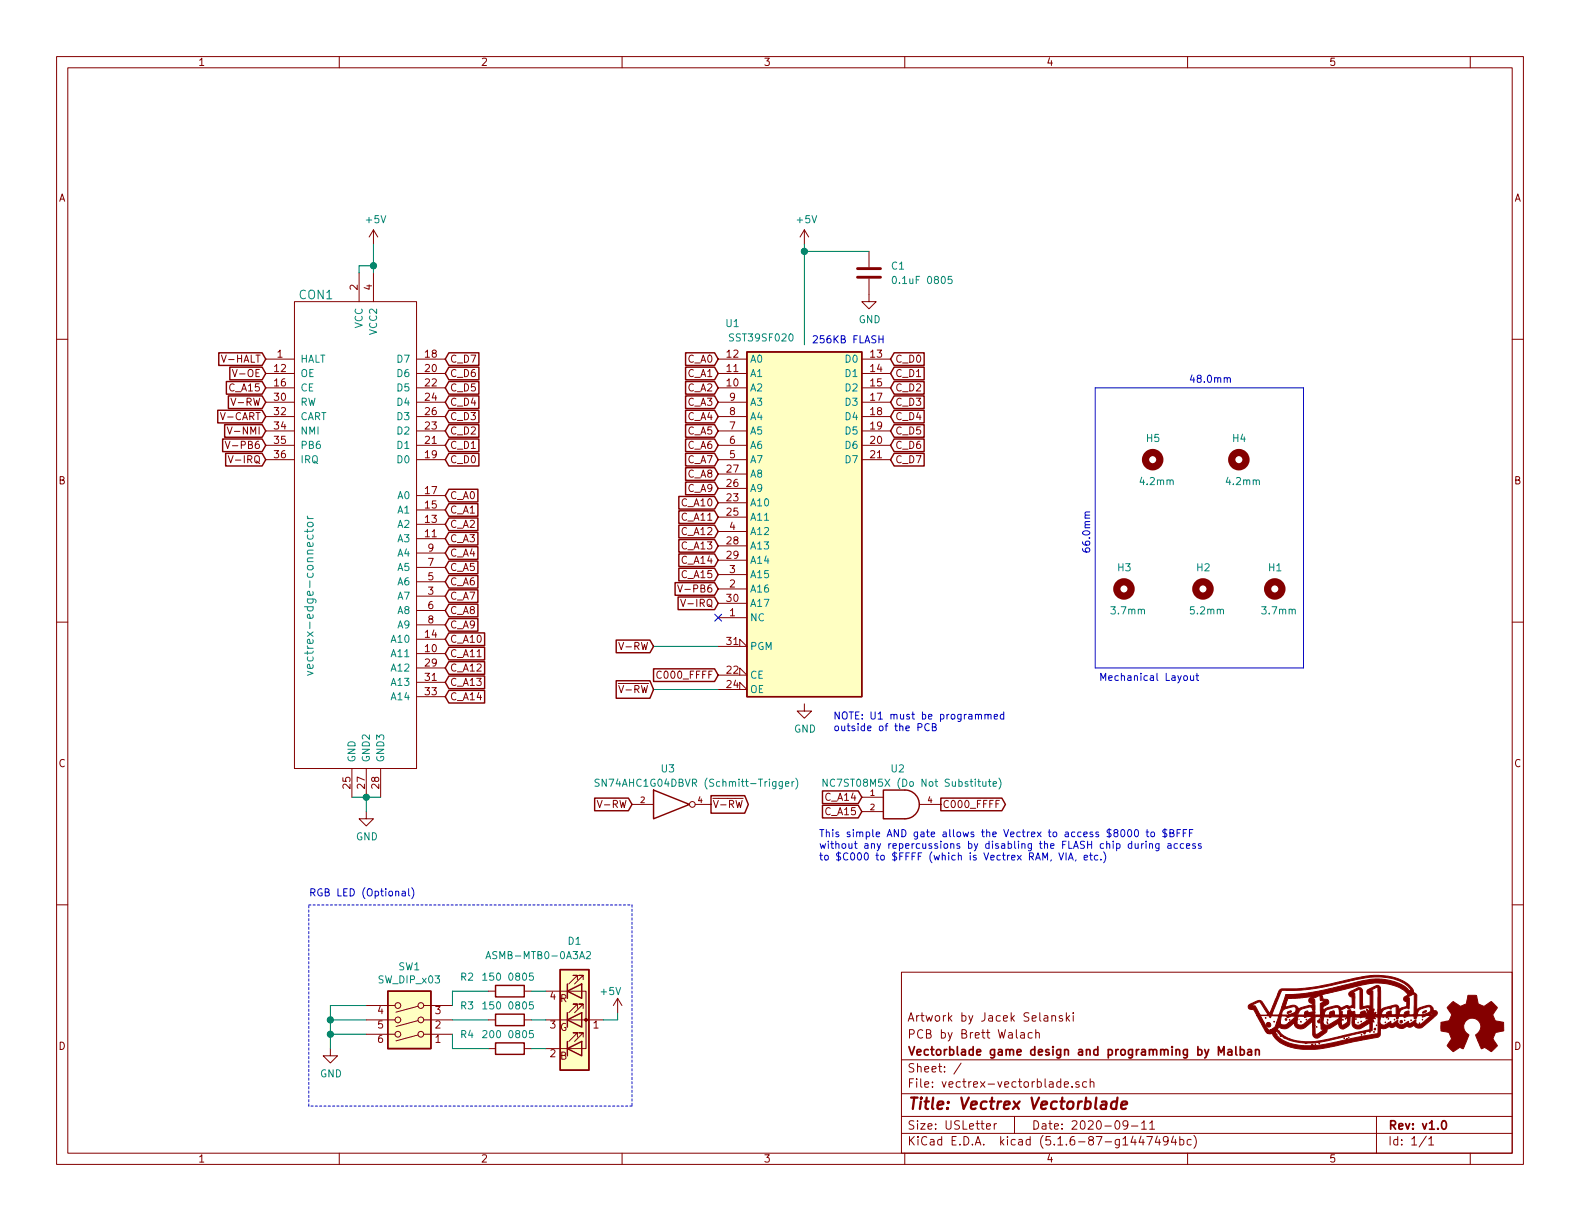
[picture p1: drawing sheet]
EESchema Schematic File Version 4
EELAYER 30 0
EELAYER END
$Descr USLetter 11000 8500
encoding utf-8
Sheet 1 1
Title "Vectrex Vectorblade"
Date "2020-09-11"
Rev "v1.0"
Comp "Vectorblade game design and programming by Malban"
Comment1 "PCB by Brett Walach"
Comment2 "Artwork by Jacek Selanski"
Comment3 ""
Comment4 ""
$EndDescr
Text GLabel 1850 2500 0    50   Input ~ 0
V-HALT
Text GLabel 1850 2600 0    50   Input ~ 0
V-OE
Text GLabel 1850 2800 0    50   Input ~ 0
V-RW
Text GLabel 1850 3100 0    50   Input ~ 0
V-PB6
Text GLabel 1850 3200 0    50   Input ~ 0
V-IRQ
Wire Wire Line
	2500 1850 2600 1850
Wire Wire Line
	2600 1850 2600 1900
Wire Wire Line
	2500 1850 2500 1900
Text GLabel 3100 2500 2    50   Input ~ 0
C_D7
Text GLabel 3100 2600 2    50   Input ~ 0
C_D6
Text GLabel 3100 2700 2    50   Input ~ 0
C_D5
Text GLabel 3100 2800 2    50   Input ~ 0
C_D4
Text GLabel 3100 2900 2    50   Input ~ 0
C_D3
Text GLabel 3100 3000 2    50   Input ~ 0
C_D2
Text GLabel 3100 3100 2    50   Input ~ 0
C_D1
Text GLabel 3100 3200 2    50   Input ~ 0
C_D0
Text GLabel 3100 3450 2    50   Input ~ 0
C_A0
Text GLabel 3100 3550 2    50   Input ~ 0
C_A1
Text GLabel 3100 3650 2    50   Input ~ 0
C_A2
Text GLabel 3100 3750 2    50   Input ~ 0
C_A3
Text GLabel 3100 3850 2    50   Input ~ 0
C_A4
Text GLabel 3100 3950 2    50   Input ~ 0
C_A5
Text GLabel 3100 4050 2    50   Input ~ 0
C_A6
Text GLabel 3100 4150 2    50   Input ~ 0
C_A7
Text GLabel 3100 4250 2    50   Input ~ 0
C_A8
Text GLabel 3100 4350 2    50   Input ~ 0
C_A9
Text GLabel 3100 4450 2    50   Input ~ 0
C_A10
Text GLabel 3100 4550 2    50   Input ~ 0
C_A11
Text GLabel 3100 4650 2    50   Input ~ 0
C_A12
Text GLabel 3100 4750 2    50   Input ~ 0
C_A13
Text GLabel 3100 4850 2    50   Input ~ 0
C_A14
$Comp
L vectrex-edge-connector:vectrex-edge-connector CON1
U 1 1
P 2550 3900
F 0 "CON1" H 2200 5750 60  0000 C CNN
F 1 "vectrex-edge-connector" V 2150 3650 60  0000 C CNN
F 2 "vectrex-vectorblade:vectrex-edge-connector-thinner-no-soldermask" H 2550 4600 60  0001 C CNN
F 3 "" H 2550 4600 60  0001 C CNN
	1    2550 3900
	1    0    0    -1  
$EndComp
Connection ~ 2600 1850
$Comp
L power:+5V #PWR0101
U 1 1
P 2600 1700
F 0 "#PWR0101" H 2600 1550 50  0001 C CNN
F 1 "+5V" H 2615 1873 50  0000 C CNN
F 2 "" H 2600 1700 50  0001 C CNN
F 3 "" H 2600 1700 50  0001 C CNN
	1    2600 1700
	1    0    0    -1  
$EndComp
Wire Wire Line
	2600 1700 2600 1850
$Comp
L power:GND #PWR0102
U 1 1
P 2550 5650
F 0 "#PWR0102" H 2550 5400 50  0001 C CNN
F 1 "GND" H 2555 5477 50  0000 C CNN
F 2 "" H 2550 5650 50  0001 C CNN
F 3 "" H 2550 5650 50  0001 C CNN
	1    2550 5650
	1    0    0    -1  
$EndComp
Wire Wire Line
	2450 5550 2550 5550
Connection ~ 2550 5550
Wire Wire Line
	2550 5550 2650 5550
Wire Wire Line
	2550 5550 2550 5650
Text GLabel 6200 3200 2    50   Input ~ 0
C_D7
Text GLabel 6200 3100 2    50   Input ~ 0
C_D6
Text GLabel 6200 3000 2    50   Input ~ 0
C_D5
Text GLabel 6200 2900 2    50   Input ~ 0
C_D4
Text GLabel 6200 2800 2    50   Input ~ 0
C_D3
Text GLabel 6200 2700 2    50   Input ~ 0
C_D2
Text GLabel 6200 2600 2    50   Input ~ 0
C_D1
Text GLabel 6200 2500 2    50   Input ~ 0
C_D0
Text GLabel 5000 2500 0    50   Input ~ 0
C_A0
Text GLabel 5000 2600 0    50   Input ~ 0
C_A1
Text GLabel 5000 2700 0    50   Input ~ 0
C_A2
Text GLabel 5000 2800 0    50   Input ~ 0
C_A3
Text GLabel 5000 2900 0    50   Input ~ 0
C_A4
Text GLabel 5000 3000 0    50   Input ~ 0
C_A5
Text GLabel 5000 3100 0    50   Input ~ 0
C_A6
Text GLabel 5000 3200 0    50   Input ~ 0
C_A7
Text GLabel 5000 3300 0    50   Input ~ 0
C_A8
Text GLabel 5000 3400 0    50   Input ~ 0
C_A9
Text GLabel 5000 3500 0    50   Input ~ 0
C_A10
Text GLabel 5000 3600 0    50   Input ~ 0
C_A11
Text GLabel 5000 3700 0    50   Input ~ 0
C_A12
Text GLabel 5000 3800 0    50   Input ~ 0
C_A13
Text GLabel 5000 3900 0    50   Input ~ 0
C_A14
$Comp
L power:+5V #PWR0103
U 1 1
P 5600 1700
F 0 "#PWR0103" H 5600 1550 50  0001 C CNN
F 1 "+5V" H 5615 1873 50  0000 C CNN
F 2 "" H 5600 1700 50  0001 C CNN
F 3 "" H 5600 1700 50  0001 C CNN
	1    5600 1700
	1    0    0    -1  
$EndComp
$Comp
L power:GND #PWR0105
U 1 1
P 6050 2050
F 0 "#PWR0105" H 6050 1800 50  0001 C CNN
F 1 "GND" H 6055 1877 50  0000 C CNN
F 2 "" H 6050 2050 50  0001 C CNN
F 3 "" H 6050 2050 50  0001 C CNN
	1    6050 2050
	1    0    0    -1  
$EndComp
$Comp
L Device:C C1
U 1 1
P 6050 1900
F 0 "C1" H 6200 1950 50  0000 L CNN
F 1 "0.1uF 0805" H 6200 1850 50  0000 L CNN
F 2 "Capacitor_SMD:C_0805_2012Metric_Pad1.15x1.40mm_HandSolder" H 6088 1750 50  0001 C CNN
F 3 "~" H 6050 1900 50  0001 C CNN
	1    6050 1900
	1    0    0    -1  
$EndComp
Text Notes 5650 2400 0    50   ~ 0
256KB FLASH
$Comp
L power:GND #PWR0104
U 1 1
P 5600 4900
F 0 "#PWR0104" H 5600 4650 50  0001 C CNN
F 1 "GND" H 5605 4727 50  0000 C CNN
F 2 "" H 5600 4900 50  0001 C CNN
F 3 "" H 5600 4900 50  0001 C CNN
	1    5600 4900
	1    0    0    -1  
$EndComp
Text Notes 5800 5100 0    50   ~ 0
NOTE: U1 must be programmed \noutside of the PCB
Text GLabel 5000 4100 0    50   Input ~ 0
V-PB6
Wire Wire Line
	5600 1700 5600 1750
Wire Wire Line
	5600 1750 6050 1750
Connection ~ 5600 1750
Wire Wire Line
	5600 1750 5600 2400
$Comp
L LED:ASMB-MTB0-0A3A2 D1
U 1 1
P 4000 7100
F 0 "D1" H 4000 7650 50  0000 C CNN
F 1 "ASMB-MTB0-0A3A2" H 3750 7550 50  0000 C CNN
F 2 "vectrex-vectorblade:LED_Avago_PLCC4_3.2x2.8mm_CW" H 4000 7600 50  0001 C CNN
F 3 "https://docs.broadcom.com/docs/AV02-4186EN" H 4000 6650 50  0001 C CNN
	1    4000 7100
	1    0    0    -1  
$EndComp
$Comp
L Device:R R2
U 1 1
P 3550 6900
F 0 "R2" V 3450 6550 50  0000 L CNN
F 1 "150 0805" V 3450 6700 50  0000 L CNN
F 2 "Resistor_SMD:R_0805_2012Metric_Pad1.15x1.40mm_HandSolder" V 3480 6900 50  0001 C CNN
F 3 "~" H 3550 6900 50  0001 C CNN
	1    3550 6900
	0    1    1    0   
$EndComp
$Comp
L Device:R R3
U 1 1
P 3550 7100
F 0 "R3" V 3450 6750 50  0000 L CNN
F 1 "150 0805" V 3450 6900 50  0000 L CNN
F 2 "Resistor_SMD:R_0805_2012Metric_Pad1.15x1.40mm_HandSolder" V 3480 7100 50  0001 C CNN
F 3 "~" H 3550 7100 50  0001 C CNN
	1    3550 7100
	0    1    1    0   
$EndComp
$Comp
L Device:R R4
U 1 1
P 3550 7300
F 0 "R4" V 3450 6950 50  0000 L CNN
F 1 "200 0805" V 3450 7100 50  0000 L CNN
F 2 "Resistor_SMD:R_0805_2012Metric_Pad1.15x1.40mm_HandSolder" V 3480 7300 50  0001 C CNN
F 3 "~" H 3550 7300 50  0001 C CNN
	1    3550 7300
	0    1    1    0   
$EndComp
Wire Wire Line
	3700 6900 3800 6900
Wire Wire Line
	3800 7100 3700 7100
Wire Wire Line
	3700 7300 3800 7300
Wire Wire Line
	2550 7000 2300 7000
Wire Wire Line
	2300 7000 2300 7100
Wire Wire Line
	2300 7200 2550 7200
Wire Wire Line
	2550 7100 2300 7100
Connection ~ 2300 7100
Wire Wire Line
	2300 7100 2300 7200
$Comp
L power:GND #PWR0109
U 1 1
P 2300 7300
F 0 "#PWR0109" H 2300 7050 50  0001 C CNN
F 1 "GND" H 2305 7127 50  0000 C CNN
F 2 "" H 2300 7300 50  0001 C CNN
F 3 "" H 2300 7300 50  0001 C CNN
	1    2300 7300
	1    0    0    -1  
$EndComp
Wire Wire Line
	2300 7300 2300 7200
Connection ~ 2300 7200
$Comp
L power:+5V #PWR0110
U 1 1
P 4300 7050
F 0 "#PWR0110" H 4300 6900 50  0001 C CNN
F 1 "+5V" H 4250 7200 50  0000 C CNN
F 2 "" H 4300 7050 50  0001 C CNN
F 3 "" H 4300 7050 50  0001 C CNN
	1    4300 7050
	1    0    0    -1  
$EndComp
Wire Wire Line
	4300 7050 4300 7100
Wire Wire Line
	4300 7100 4200 7100
Wire Notes Line
	2150 6300 4400 6300
Wire Notes Line
	4400 6300 4400 7700
Wire Notes Line
	4400 7700 2150 7700
Wire Notes Line
	2150 7700 2150 6300
Text Notes 2150 6250 0    50   ~ 0
RGB LED (Optional)
$Comp
L Switch:SW_DIP_x03 SW1
U 1 1
P 2850 7000
F 0 "SW1" H 2850 6733 50  0000 C CNN
F 1 "SW_DIP_x03" H 2850 6824 50  0000 C CNN
F 2 "Button_Switch_SMD:SW_DIP_SPSTx03_Slide_6.7x9.18mm_W8.61mm_P2.54mm_LowProfile" H 2850 7000 50  0001 C CNN
F 3 "~" H 2850 7000 50  0001 C CNN
	1    2850 7000
	-1   0    0    1   
$EndComp
Wire Wire Line
	3150 7000 3150 6900
Wire Wire Line
	3150 6900 3400 6900
Wire Wire Line
	3150 7100 3400 7100
Wire Wire Line
	3150 7200 3150 7300
Wire Wire Line
	3150 7300 3400 7300
$Comp
L Mechanical:MountingHole H3
U 1 1
P 7825 4100
F 0 "H3" H 7775 4250 50  0000 L CNN
F 1 "3.7mm" H 7725 3950 50  0000 L CNN
F 2 "vectrex-vectorblade:Mounting_Hole_D3.7mm" H 7825 4100 50  0001 C CNN
F 3 "~" H 7825 4100 50  0001 C CNN
	1    7825 4100
	1    0    0    -1  
$EndComp
$Comp
L Mechanical:MountingHole H2
U 1 1
P 8375 4100
F 0 "H2" H 8325 4250 50  0000 L CNN
F 1 "5.2mm" H 8275 3950 50  0000 L CNN
F 2 "vectrex-vectorblade:Mounting_Hole_D5.2mm" H 8375 4100 50  0001 C CNN
F 3 "~" H 8375 4100 50  0001 C CNN
	1    8375 4100
	1    0    0    -1  
$EndComp
$Comp
L Mechanical:MountingHole H5
U 1 1
P 8025 3200
F 0 "H5" H 7975 3350 50  0000 L CNN
F 1 "4.2mm" H 7925 3050 50  0000 L CNN
F 2 "vectrex-vectorblade:Mounting_Hole_D4.2mm" H 8025 3200 50  0001 C CNN
F 3 "~" H 8025 3200 50  0001 C CNN
	1    8025 3200
	1    0    0    -1  
$EndComp
$Comp
L Mechanical:MountingHole H4
U 1 1
P 8625 3200
F 0 "H4" H 8575 3350 50  0000 L CNN
F 1 "4.2mm" H 8525 3050 50  0000 L CNN
F 2 "vectrex-vectorblade:Mounting_Hole_D4.2mm" H 8625 3200 50  0001 C CNN
F 3 "~" H 8625 3200 50  0001 C CNN
	1    8625 3200
	1    0    0    -1  
$EndComp
Wire Notes Line style solid
	7625 2700 9075 2700
Wire Notes Line style solid
	9075 4650 7625 4650
Wire Notes Line style solid
	9075 2700 9075 4650
Wire Notes Line style solid
	7625 2700 7625 4650
Text Notes 8275 2675 0    50   ~ 0
48.0mm
Text Notes 7600 3550 3    50   ~ 0
66.0mm\n
$Comp
L Graphic:Logo_Open_Hardware_Small #LOGO1
U 1 1
P 10250 7150
F 0 "#LOGO1" H 10250 7425 50  0001 C CNN
F 1 "Logo_Open_Hardware_Small" H 10250 6925 50  0001 C CNN
F 2 "" H 10250 7150 50  0001 C CNN
F 3 "~" H 10250 7150 50  0001 C CNN
	1    10250 7150
	1    0    0    -1  
$EndComp
$Comp
L Mechanical:MountingHole H1
U 1 1
P 8875 4100
F 0 "H1" H 8825 4250 50  0000 L CNN
F 1 "3.7mm" H 8775 3950 50  0000 L CNN
F 2 "vectrex-vectorblade:Mounting_Hole_D3.7mm" H 8875 4100 50  0001 C CNN
F 3 "~" H 8875 4100 50  0001 C CNN
	1    8875 4100
	1    0    0    -1  
$EndComp
$Comp
L Memory_Flash:SST39SF020 U1
U 1 1
P 5600 3700
F 0 "U1" H 5100 5150 50  0000 C CNN
F 1 "SST39SF020" H 5300 5050 50  0000 C CNN
F 2 "Package_DIP:DIP-32_W15.24mm_Socket" H 5600 4000 50  0001 C CNN
F 3 "http://ww1.microchip.com/downloads/en/DeviceDoc/25022B.pdf" H 5600 4000 50  0001 C CNN
	1    5600 3700
	1    0    0    -1  
$EndComp
$Comp
L 74xGxx:74AHC1G08 U2
U 1 1
P 6300 5600
F 0 "U2" H 6250 5850 50  0000 C CNN
F 1 "NC7ST08M5X (Do Not Substitute)" H 6350 5750 50  0000 C CNN
F 2 "Package_TO_SOT_SMD:SOT-23-5_HandSoldering" H 6300 5600 50  0001 C CNN
F 3 "http://www.ti.com/lit/sg/scyt129e/scyt129e.pdf" H 6300 5600 50  0001 C CNN
	1    6300 5600
	1    0    0    -1  
$EndComp
$Comp
L 74xGxx:74AHC1G04 U3
U 1 1
P 4700 5600
F 0 "U3" H 4650 5850 50  0000 C CNN
F 1 "SN74AHC1G04DBVR (Schmitt-Trigger)" H 4850 5750 50  0000 C CNN
F 2 "Package_TO_SOT_SMD:SOT-23-5_HandSoldering" H 4700 5600 50  0001 C CNN
F 3 "http://www.ti.com/lit/sg/scyt129e/scyt129e.pdf" H 4700 5600 50  0001 C CNN
	1    4700 5600
	1    0    0    -1  
$EndComp
Text GLabel 5000 4200 0    50   Input ~ 0
V-IRQ
Text GLabel 1850 2700 0    50   Input ~ 0
C_A15
Text GLabel 4400 5600 0    50   Input ~ 0
V-RW
Text GLabel 4950 5600 2    50   Output ~ 0
~V-RW
Text GLabel 4550 4800 0    50   Input ~ 0
~V-RW
Text GLabel 1850 3000 0    50   Input ~ 0
V-NMI
Text GLabel 1850 2900 0    50   Input ~ 0
V-CART
Text GLabel 4550 4500 0    50   Input ~ 0
V-RW
Text GLabel 6000 5550 0    50   Input ~ 0
C_A14
Text GLabel 5000 4000 0    50   Input ~ 0
C_A15
Text GLabel 6000 5650 0    50   Input ~ 0
C_A15
Text GLabel 6550 5600 2    50   Output ~ 0
C000_FFFF
Text GLabel 5000 4700 0    50   Input ~ 0
C000_FFFF
Text Notes 5700 6000 0    50   ~ 0
This simple AND gate allows the Vectrex to access $8000 to $BFFF\nwithout any repercussions by disabling the FLASH chip during access\nto $C000 to $FFFF (which is Vectrex RAM, VIA, etc.)
Wire Wire Line
	4550 4800 5000 4800
NoConn ~ 5000 4300
Text Notes 7650 4750 0    50   ~ 0
Mechanical Layout
$Comp
L vectorblade-logo:LOGO #G1
U 1 1
P 9350 7050
F 0 "#G1" H 9350 6805 60  0001 C CNN
F 1 "LOGO" H 9350 7295 60  0001 C CNN
F 2 "" H 9350 7050 50  0001 C CNN
F 3 "" H 9350 7050 50  0001 C CNN
	1    9350 7050
	1    0    0    -1  
$EndComp
Wire Wire Line
	4550 4500 5000 4500
$EndSCHEMATC
